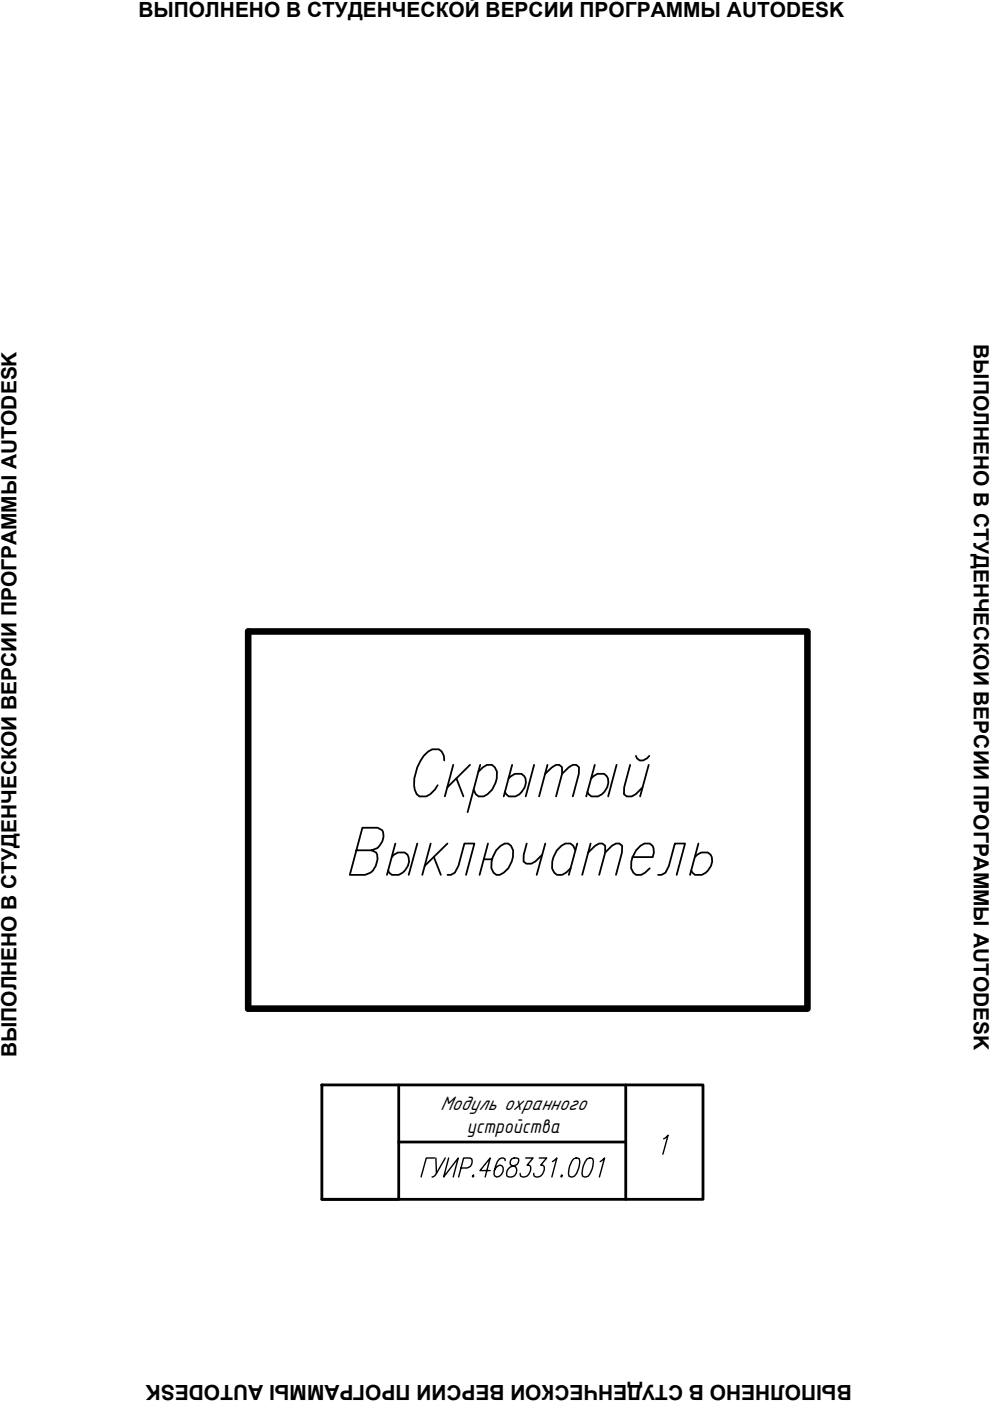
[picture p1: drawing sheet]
<svg xmlns="http://www.w3.org/2000/svg" width="210mm" height="297mm" viewBox="0 0 210 297" stroke-linecap="round" stroke-linejoin="round" font-family="sans-serif">
<!-- layer: 0 -->
<path d="M68.2 230h80.9v24.3h-80.9zM84.5 230v24.3h-16.3M132.7 230v24.3M84.5 242.1h48.2" fill="none" stroke="#000" stroke-width=".59"/>
<g fill="none" stroke="#000" stroke-width=".3">
<path d="M92.1 245.5h-1.7l-1.1 4M92.4 245.5l.1 3.3M94.4 245.5l-1.9 3.3a1.14 1.14 0 0 1-.9 .7M95.1 245.5l-1 4 3.1-4-1.1 4M97.7 247.6h1.4a1.39 1.39 0 0 0 .9-1.9l-.4-.2h-1.3l-1.1 4M100.2 249.4l.2-.2 .1 .2-.3 .1zM103.9 248.2h-2.1l2.1-2.7-1 4M107.1 246.1v-.4l-.4-.2-.8 .2a5.9 5.9 0 0 0-1.2 3.3l.2 .4 .4 .1a1.55 1.55 0 0 0 1.2-2.2l-.4-.3a1.5 1.5 0 0 0-1.3 1.2M108.5 245.7a.93 .93 0 0 0-.1 1.3 1.26 1.26 0 0 1 1.2 1.3 1.26 1.26 0 0 1-1.1 1.2l-1-.1a1.55 1.55 0 0 1 1.2-2.1 1.24 1.24 0 0 0 1.2-1.6l-.3-.2zM111.5 245.5h1.5l-1.2 1.5h.4l.2 .3a1.6 1.6 0 0 1-.3 1.7 1.6 1.6 0 0 1-1.7 .4l-.1-.6M114.3 245.5h1.6l-1.3 1.5h.5l.2 .3a1.6 1.6 0 0 1-.3 1.7 1.6 1.6 0 0 1-1.7 .4l-.1-.6M117.1 246.3l1-.8-1.1 4"/>
<path d="M119.1 249.2l.1 .2-.2 .1-.1-.1zM121.6 245.7l.5-.2 .7 .2a4.4 4.4 0 0 1-1 3.7l-.5 .1-.7-.1a4.6 4.6 0 0 1 1-3.7zM124.5 245.7l.5-.2 .7 .2a4.6 4.6 0 0 1-1 3.7l-.5 .1-.7-.1a4.6 4.6 0 0 1 1-3.7zM127.3 246.3l.9-.8-1.1 4M140.7 241.5l.9-.8-1.1 4"/>
</g>
<path d="M52.6 133.9h118.6v80h-118.6z" fill="none" stroke="#000" stroke-width="1.4"/>
<g fill="none" stroke="#000" stroke-width=".38">
<path d="M83.8 178.8l-1.8 6.7M88.5 178.8l-1.8 6.7M91.3 178.8l-1.8 6.7M94.2 161.2a2.58 2.58 0 0 0-1.2-2.3 3.3 3.3 0 0 0-3.2 1.4 9.6 9.6 0 0 0-1.9 7.1l.4 1 .6 .5a3.6 3.6 0 0 0 3.9-2.4M94.9 178.8l-4.9 4.8M96.1 162.2l-1.8 6.7M96.8 165l1.5 3.9M99.7 162.2l-4.9 4.7M101.4 163.6l1-.9 .9-.5h1l.6 .5 .5 .9a5.3 5.3 0 0 1-2.9 5.3h-1l-.6-.5-.5-1M101.8 162.2l-2.7 10M103.5 178.8l-1.8 6.7M107.8 165a2.5 2.5 0 0 1 2.8-.9 2.05 2.05 0 0 1 .7 2.8 2.96 2.96 0 0 1-3.4 2l-.6-.5-.2-.5"/>
<path d="M108.6 162.2l-1.8 6.7M111.7 178.8l-.7 2.4v1.5l.6 .4h1l.9-.4 1.5-1.5M113.2 162.2l-1.7 6.7M115.6 164.1l1.5-1.4 .8-.5h.7l.6 .5v1.4l-1.3 4.8M115.6 178.8l-1.8 6.7M116.1 162.2l-1.8 6.7M119.2 164.1l1.4-1.4 .9-.5h.7l.6 .5-.1 1.4-1.2 4.8M122.4 178.8l-1.8 6.7M125.2 178.8l-1.8 6.7M125.3 165a2.45 2.45 0 0 1 2.8-.9 2.1 2.1 0 0 1 .6 2.8 2.94 2.94 0 0 1-3.3 2l-.6-.5-.3-.5M126.1 162.2l-1.8 6.7M130.7 162.2l-1.8 6.7"/>
<path d="M133.6 162.2l-1.3 4.7v1.5l.6 .5h1l.9-.5 1.4-1.5M134.8 160.3l.2 .5 .6 .4h.8l.8-.4 .5-.5M137.5 162.2l-1.8 6.7M148.1 178.8l-1.8 6.7M75.6 180.3h3.2l1 .4a3.5 3.5 0 0 1-2.4 4.8h-3.2l2.6-10h3.3a1.85 1.85 0 0 1 1 2.9l-1.1 1.4-1.2 .5M83.1 181.7a2.22 2.22 0 0 1 3.3-.5 3 3 0 0 1-3.3 4.3l-.6-.5-.2-.4M92 181.7l1.5 3.8M94.9 185.5h.7l.8-.5 .8-1.4 1.3-4.8h2.1l-1.8 6.7M102.6 182.2h1.8a4.6 4.6 0 0 1 2.6-3.4h.7l.6 .5 .5 1a5.2 5.2 0 0 1-2.8 5.2h-.8a2.54 2.54 0 0 1-.8-3.3M122 180.3l-.5-1-.6-.5h-1a5 5 0 0 0-2.8 5.3l.4 .9 .6 .5h1.1l.8-.5 1-.9M124.7 180.7l1.5-1.4 .8-.5h.7l.6 .5v1.4l-1.3 4.8M128.3 180.7l1.5-1.4 .8-.5h.7l.6 .5v1.4l-1.3 4.8"/>
<path d="M134.1 181.7h4.3a2.1 2.1 0 0 0-.6-2.9h-1.1a5.1 5.1 0 0 0-2.9 5.3l.5 .9 .6 .5h1l.9-.5 1-.9M139.5 185.5h.8l.8-.5 .7-1.4 1.3-4.8h2.1l-1.7 6.7M147.3 181.7a2.25 2.25 0 0 1 3.4-.5 3 3 0 0 1-3.3 4.3l-.6-.5-.2-.4"/>
</g>
<g font-size="4.5">
<text x="93.3" y="235.3">Модуль охранного</text>
<text x="99" y="240.2">устройства</text>
</g>
<g font-size="4.4">
<text x="29.3" y="3.6">ВЫПОЛНЕНО В СТУДЕНЧЕСКОЙ ВЕРСИИ ПРОГРАММЫ AUTODESK</text>
<text x="206.5" y="73" transform="rotate(90 206.5 73)">ВЫПОЛНЕНО В СТУДЕНЧЕСКОЙ ВЕРСИИ ПРОГРАММЫ AUTODESK</text>
<text x="3.5" y="224.2" transform="rotate(-90 3.5 224.2)">ВЫПОЛНЕНО В СТУДЕНЧЕСКОЙ ВЕРСИИ ПРОГРАММЫ AUTODESK</text>
<text x="180.6" y="293.6" transform="rotate(-180 180.6 293.6)">ВЫПОЛНЕНО В СТУДЕНЧЕСКОЙ ВЕРСИИ ПРОГРАММЫ AUTODESK</text>
</g>
</svg>
